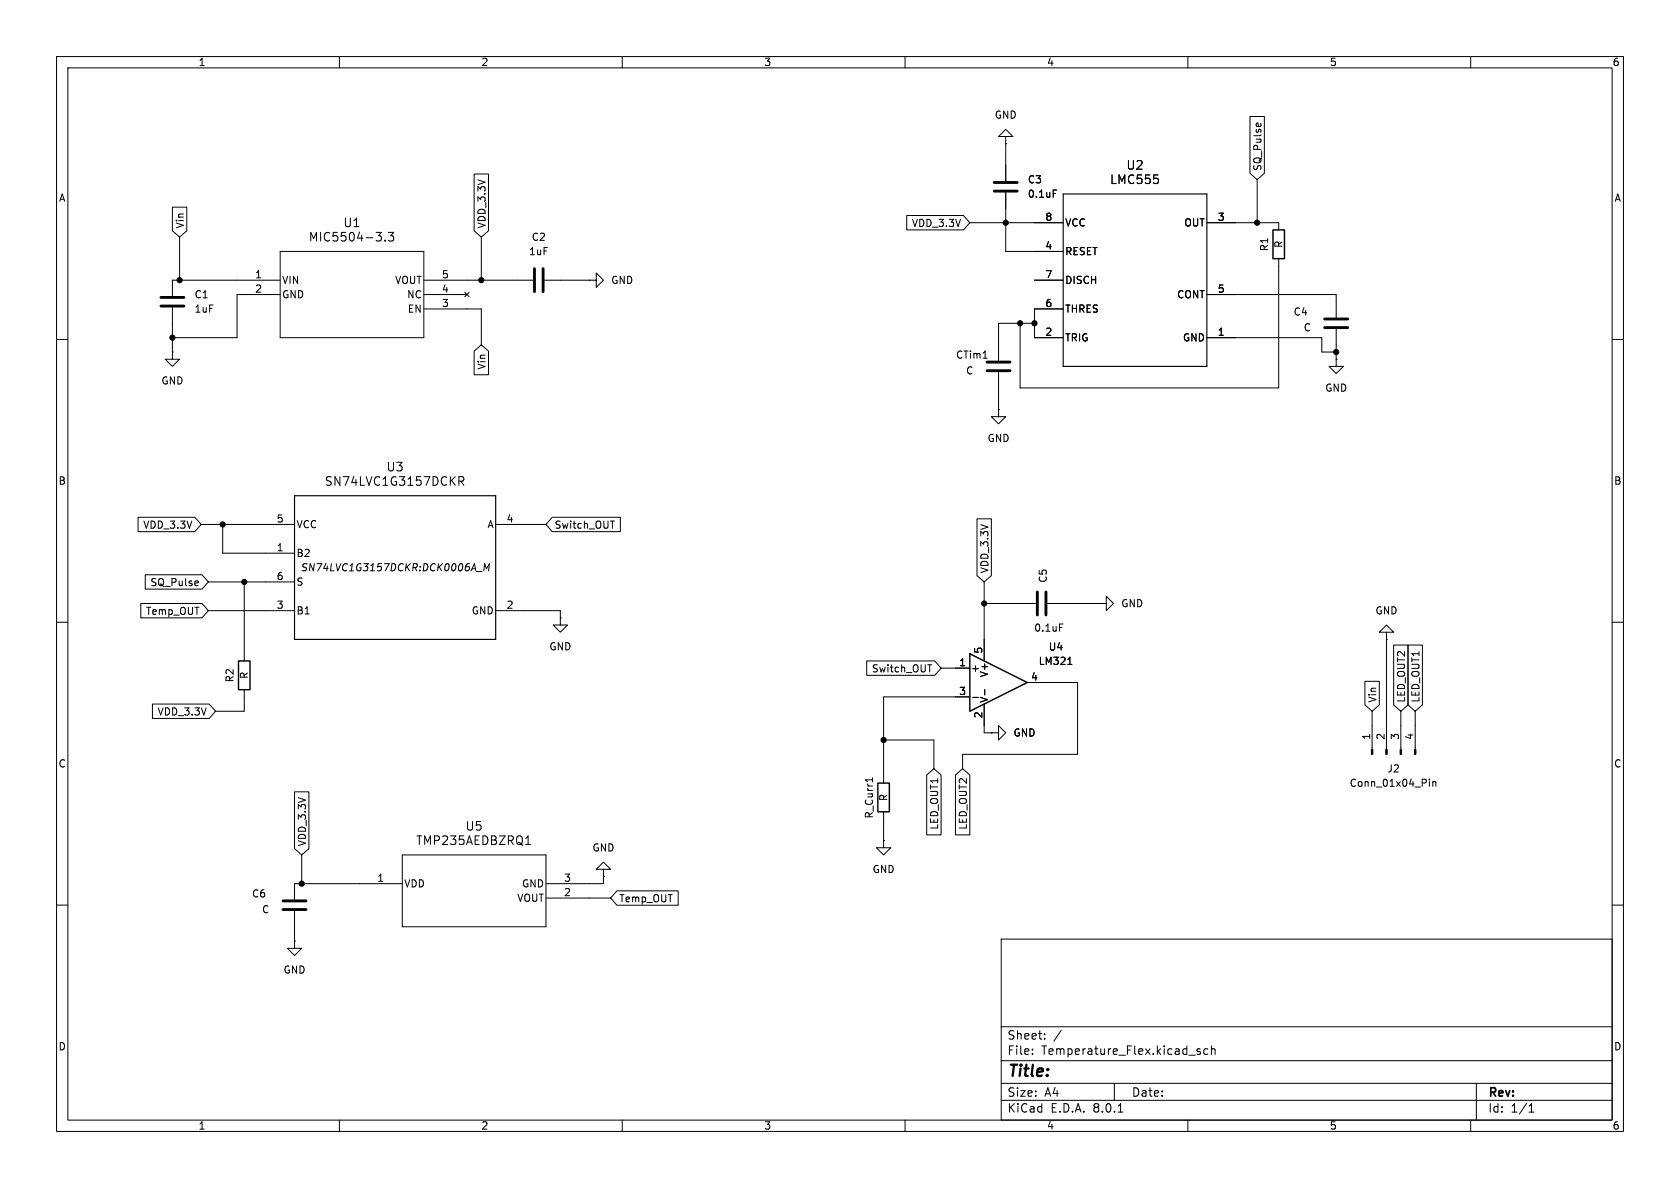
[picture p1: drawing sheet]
<svg xmlns="http://www.w3.org/2000/svg" width="297mm" height="210mm" viewBox="0 0 297 210" stroke-linecap="round" stroke-linejoin="round" font-family="sans-serif">
<g fill="none" stroke="#000" stroke-width=".18">
<path d="M10 10h277v190h-277zM12 12h273v186h-273zM60 10v2M110 10v2M160 10v2M210 10v2M260 10v2M30.5 36.6h2.5v4.2l-1.3 1.1-1.2-1.1zM83.8 30.8h2.6v10l-1.3 1.1-1.3-1.1zM160.3 38.1h10l1.1 1.3-1.1 1.2h-10zM171.4 39.4h16.6M177.8 24.1h1.3l-1.3-1.2-1.3 1.2h1.3v1.3"/>
<path d="M177.8 25.4h.1M177.8 25.4v6.6M177.8 34v10.5h10.2M186.2 33.6h.6M213.4 39.4h12.7v1.2M221 20.6h2.5v10l-1.3 1.2-1.2-1.2zM222.1 21.8h.3l.1 .6M222.2 31.8v7.6M10 60h2M30.5 54.4v7.8M31.7 41.9v7.6M49.5 49.5h-19v2.8"/>
<path d="M49.5 52.1h-7.6v7.6h-11.4M49.5 44.5h25.4v15.2h-25.4zM68.1 42.5v.1M68.7 41.1h.9l-.5 .6 .4 .1v.7l-.2 .1h-.4l-.2-.1M74.9 49.5h19.3M74.9 52.1h7.6M74.9 54.6h10.2v6.4M82.2 51.7l.7 .8M82.9 51.7l-.7 .8M85.1 41.9v7.6M96.3 49.5h7.8M104.1 49.5h1.3v-1.2l1.3 1.2-1.3 1.3v-1.3"/>
<path d="M104.1 49.5h.1M182.9 49.5h5.1M182.9 57.2h-6.4v6.6M188 54.6h-5.1v5.1h5.1M213.4 52.1h22.8v4M213.4 59.7h20.3v2.5h2.5M226.1 45.7v22.9h-45.8v-11.4M236.2 58.2v5.3M285 60h2M30.5 62.2v1.3h1.2l-1.2 1.3-1.3-1.3h1.3M30.5 62.2h.1M83.8 62.1l1.3-1.1 1.3 1.1v4.1h-2.6z"/>
<path d="M173.8 63.3h.7M176.5 72.4v1.3h1.3l-1.3 1.2-1.2-1.2h1.2M176.5 72.4h.1M176.5 65.8v6.6M236.2 63.5v1.3h1.3l-1.3 1.2-1.3-1.2h1.3M236.2 63.5h.1M24.4 91.4h10l1.2 1.3-1.2 1.3h-10zM35.6 92.7h16.5M39.4 92.7v5.1h12.7M81.1 85.1l.8-.1 .1-.2-.1-.4-.2-.1h-.6v1.5M81.5 85.1l.5 .7M87.6 92.7h8.9"/>
<path d="M97.6 91.4h12.1v2.6h-12.1l-1.1-1.3zM107.9 92.1h.7M172.7 91.7h2.6v10.1l-1.3 1.1-1.3-1.1zM10 110h2M24.9 106.7h10.8l1.1 1.3-1.1 1.2h-10.8zM25.7 101.6h10l1.1 1.3-1.1 1.2h-10zM35 102.8l.1 .2-.6 .1M36.8 108h15.3M36.8 102.9h15.3M43.2 102.9v13.9M84.2 101h1M85.5 100.9l.2-1.3 .3 .9 .5-.9-.1 1.3"/>
<path d="M87.6 108h11.5v1.2M99.1 109.2v1.3h1.2l-1.2 1.3-1.3-1.3h1.3M99.1 109.2h.1M153.2 116.8h12.1l1.1 1.3-1.1 1.3h-12.1zM164 117.5h.7M166.4 118.1h5M174 106.7h9.1M174 102.9v13.9M185.2 106.7h9.1M187.3 110.3h.6M188.8 117.5h.7M194.3 106.7h1.3v-1.3l1.2 1.3-1.2 1.3v-1.3"/>
<path d="M194.3 106.7h.1M245.1 111.8h1.3l-1.3-1.3-1.3 1.3h1.3v1.2M245.1 113h.1M245.1 113v19.5M246.4 114h2.5v10.6l-1.3 1.1-1.2-1.1zM248.9 114h2.6v10.6l-1.3 1.1-1.3-1.1zM285 110h2M26.9 124.5h10.1l1.1 1.2-1.1 1.3h-10.1zM43.2 121.9v3.8h-5.1M52.1 140h2.5v10l-1.3 1.1-1.2-1.1zM154.2 137.5v.7M156.2 130.8h8.9v5.1"/>
<path d="M163.8 137l1.3-1.1 1.3 1.1v10.6h-2.6zM168.9 137l1.3-1.1 1.3 1.1v10.6h-2.6zM171.4 123.2h-15.2v15.2M172 123.3h.9M174 124.5v5h1.3M174.1 121.9v.9M175.3 129.5h1.2v-1.2l1.3 1.2-1.3 1.3v-1.3M175.3 129.5h.1M181.6 120.7h8.9v12.7h-20.3v2.5M241.3 120.4h2.5v4.2l-1.2 1.1-1.3-1.1zM242.6 125.7v6.8M247.6 125.7v6.8"/>
<path d="M250.2 125.7v6.8M252.7 137.7v.2M252.7 138.2v.8M253.3 138.2v.8M253.3 138.3l.2-.1h.3v.8M10 160h2M53.3 151.1v5.1M71.1 156.2h-19v2.8M71.1 151.1h25.4v12.7h-25.4zM92.9 149.3h.9M93.2 148l.2-.2v1.5M96.5 158.8h11.4"/>
<path d="M106.7 153.7h1.2l-1.2-1.3-1.3 1.3h1.3v1.2M106.7 154.9h.1M106.7 154.9v1.3h-10.2M109.1 157.5h10.8v2.5h-10.8l-1.2-1.2zM156.2 148.6v1.3h1.3l-1.3 1.2-1.3-1.2h1.3M156.2 148.6h.1M156.2 143.5v5.1M285 160h2M52.1 166.4v1.2h1.2l-1.2 1.3-1.3-1.3h1.3M52.1 166.4h.1M52.1 161v5.4M177 166h108v32h-108z"/>
<path d="M60 198v2M110 198v2M160 198v2M177 194.5h108M177 191.5h108M177 187.5h108M177 181.5h108M182.5 186.3v.1M182.5 185.5v.1M184.7 183.6v.1M184.7 182.8v.1M187.6 182.1l-1.3 2"/>
<path d="M197 191.5v3M197.7 196.6h.8M210 198v2M211.6 185.7l.6 .4-.2 .3-.4-.1M212.2 185.5l-.4-.1-.2 .2M213.5 185.5l-.4-.1-.3 .3v.4l.2 .2h.5M214.2 185.5l.2-.1 .3 .1 .1 .9M214.2 184.9v1.5M260 198v2M261 191.5v6.5M270.3 196.6h.9M270.3 195.5l.4-.4v1.5"/>
</g>
<path d="M188 34.3h25.4v30.5h-25.4zM52.1 87.6h35.5v25.4h-35.5z" fill="none" stroke="#000" stroke-width=".2"/>
<g fill="none" stroke="#000" stroke-width=".51">
<path d="M175.8 32.3h4M175.8 33.8h4M28.4 54.1h4.1M28.4 52.6h4.1M94.5 47.5v4.1M96 47.5v4.1M234.2 56.4h4.1M234.2 57.9h4.1M174.5 64h4.1M174.5 65.5h4.1M183.4 104.6v4.1M184.9 104.6v4.1"/>
<path d="M50 159.3h4.1M50 160.8h4.1"/>
</g>
<path d="M225 40.6h2.1v5.1h-2.1zM42.2 116.8h2v5.1h-2zM171.4 115.6l10.2 5.1-10.2 5zM155.2 138.4h2v5.1h-2z" fill="none" stroke="#000" stroke-width=".25"/>
<g fill="#000" stroke="#000" stroke-width=".18">
<path d="M242.4 132.5h.3v.9h-.3zM245 132.5h.2v.9h-.2zM247.5 132.5h.3v.9h-.3zM250.1 132.5h.2v.9h-.2z"/>
<circle cx="177.8" cy="39.4" r=".46"/>
<circle cx="222.2" cy="39.4" r=".46"/>
<circle cx="30.5" cy="59.7" r=".46"/>
<circle cx="31.7" cy="49.5" r=".46"/>
<circle cx="85.1" cy="49.5" r=".46"/>
<circle cx="180.3" cy="57.2" r=".46"/>
<circle cx="182.9" cy="57.2" r=".46"/>
<circle cx="236.2" cy="62.2" r=".46"/>
<circle cx="39.4" cy="92.7" r=".46"/>
<circle cx="43.2" cy="102.9" r=".46"/>
<circle cx="174" cy="106.7" r=".46"/>
<circle cx="156.2" cy="130.8" r=".46"/>
<circle cx="53.3" cy="156.2" r=".46"/>
</g>
<text font-size="2.8" x="178" y="190.9">Title:</text>
<g font-size="2.1">
<text x="196.2" y="32.7">LMC555</text>
<text x="199.1" y="30.2">U2</text>
<text x="60.6" y="40.4">U1</text>
<text x="54.5" y="42.9">MIC5504-3.3</text>
<text x="68.2" y="83.5">U3</text>
<text x="57.3" y="86.1">SN74LVC1G3157DCKR</text>
<text x="73.5" y="149.6">TMP235AEDBZRQ1</text>
<text x="82.2" y="147">U5</text>
<text x="178" y="184">Sheet:</text>
<text x="178" y="186.7">File:</text>
<text x="184.1" y="186.7">Temperature_Flex.kicad_sch</text>
<text x="178" y="196.9">KiCad</text>
<text x="178" y="194.1">Size:</text>
<text x="184.7" y="194.1">A4</text>
<text x="185.7" y="196.9">E.D.A.</text>
<text x="193.3" y="196.9">8.0.1</text>
<text x="200" y="194.1">Date:</text>
<text x="263" y="194.3">Rev:</text>
<text x="263" y="196.9">Id:</text>
<text x="267.1" y="196.9">1/1</text>
</g>
<g font-size="1.8">
<text x="35" y="11.9">1</text>
<text x="85" y="11.9">2</text>
<text x="135" y="11.9">3</text>
<text x="185" y="11.9">4</text>
<text x="235" y="11.9">5</text>
<text x="285" y="11.9">6</text>
<text x="175.8" y="21.2">GND</text>
<text x="10.3" y="35.9">A</text>
<text x="181.6" y="32.6">C3</text>
<text x="181.6" y="35.2">0.1uF</text>
<text x="223.2" y="30.3" transform="rotate(-90 223.2 30.3)">SQ_Pulse</text>
<text x="285.3" y="35.9">A</text>
<text x="32.7" y="40.5" transform="rotate(-90 32.7 40.5)">Vin</text>
<text x="86" y="40.5" transform="rotate(-90 86 40.5)">VDD_3.3V</text>
<text x="161.1" y="40.3">VDD_3.3V</text>
<text x="184.7" y="39.1">8</text>
<text x="188.2" y="40.2">VCC</text>
<text x="209.3" y="40.2">OUT</text>
<text x="215.2" y="39.1">3</text>
<text x="93.4" y="45.3">1uF</text>
<text x="93.9" y="42.8">C2</text>
<text x="184.7" y="44.2">4</text>
<text x="188.2" y="45.3">RESET</text>
<text x="224.4" y="44.5" transform="rotate(-90 224.4 44.5)">R1</text>
<text x="226.9" y="43.9" transform="rotate(-90 226.9 43.9)">R</text>
<text x="34.3" y="52.9">C1</text>
<text x="45" y="49.3">1</text>
<text x="45" y="51.8">2</text>
<text x="49.8" y="50.4">VIN</text>
<text x="49.8" y="52.9">GND</text>
<text x="69.8" y="50.4">VOUT</text>
<text x="71.9" y="52.9">NC</text>
<text x="78" y="51.8">4</text>
<text x="78" y="49.3">5</text>
<text x="108" y="50.4">GND</text>
<text x="184.7" y="49.3">7</text>
<text x="188.2" y="50.4">DISCH</text>
<text x="208" y="52.9">CONT</text>
<text x="215.2" y="51.8">5</text>
<text x="34.3" y="55.5">1uF</text>
<text x="72" y="55.5">EN</text>
<text x="78" y="54.4">3</text>
<text x="184.7" y="59.4">2</text>
<text x="184.7" y="54.4">6</text>
<text x="188.2" y="55.5">THRES</text>
<text x="215.2" y="59.4">1</text>
<text x="228.6" y="56">C4</text>
<text x="230.4" y="58.8">C</text>
<text x="86" y="65.4" transform="rotate(-90 86 65.4)">Vin</text>
<text x="168.9" y="63.6">CTim1</text>
<text x="188.2" y="60.6">TRIG</text>
<text x="209" y="60.6">GND</text>
<text x="28.4" y="68.2">GND</text>
<text x="170.7" y="66.4">C</text>
<text x="234.2" y="69.4">GND</text>
<text x="174.5" y="78.3">GND</text>
<text x="10.3" y="85.9">B</text>
<text x="285.3" y="85.9">B</text>
<text x="25.2" y="93.7">VDD_3.3V</text>
<text x="48.8" y="92.5">5</text>
<text x="52.3" y="93.6">VCC</text>
<text x="86.1" y="93.6">A</text>
<text x="89.5" y="92.5">4</text>
<text x="97.9" y="93.7">Switch_OUT</text>
<text x="48.8" y="97.5">1</text>
<text x="52.3" y="98.7">B2</text>
<text x="53.1" y="101.2">SN74LVC1G3157DCKR:DCK0006A_M</text>
<text x="174.9" y="101.4" transform="rotate(-90 174.9 101.4)">VDD_3.3V</text>
<text x="26.5" y="103.8">SQ_Pulse</text>
<text x="48.8" y="107.7">3</text>
<text x="48.8" y="102.6">6</text>
<text x="52.3" y="103.7">S</text>
<text x="89.5" y="107.7">2</text>
<text x="185.3" y="103.1" transform="rotate(-90 185.3 103.1)">C5</text>
<text x="198.1" y="107.5">GND</text>
<text x="25.7" y="108.9">Temp_OUT</text>
<text x="52.3" y="108.8">B1</text>
<text x="83.3" y="108.8">GND</text>
<text x="182.7" y="111.9">0.1uF</text>
<text x="243.1" y="108.8">GND</text>
<text x="97" y="115.2">GND</text>
<text x="154" y="119.1">Switch_OUT</text>
<text x="169.5" y="117.9">1</text>
<text x="171.6" y="119">+</text>
<text x="173.7" y="115.6" transform="rotate(-90 173.7 115.6)">5</text>
<text x="174.9" y="119.8" transform="rotate(-90 174.9 119.8)">V+</text>
<text x="183.5" y="117.7">LM321</text>
<text x="185.3" y="115.2">U4</text>
<text x="41.5" y="120.7" transform="rotate(-90 41.5 120.7)">R2</text>
<text x="44" y="120.1" transform="rotate(-90 44 120.1)">R</text>
<text x="169.5" y="122.9">3</text>
<text x="174.9" y="124.3" transform="rotate(-90 174.9 124.3)">V-</text>
<text x="182.2" y="120.4">4</text>
<text x="243.5" y="124.3" transform="rotate(-90 243.5 124.3)">Vin</text>
<text x="248.6" y="124.3" transform="rotate(-90 248.6 124.3)">LED_OUT2</text>
<text x="251.1" y="124.3" transform="rotate(-90 251.1 124.3)">LED_OUT1</text>
<text x="27.8" y="126.7">VDD_3.3V</text>
<text x="173.7" y="127.1" transform="rotate(-90 173.7 127.1)">2</text>
<text x="179.1" y="130.4">GND</text>
<text x="242.3" y="130.9" transform="rotate(-90 242.3 130.9)">1</text>
<text x="244.9" y="130.9" transform="rotate(-90 244.9 130.9)">2</text>
<text x="247.4" y="130.9" transform="rotate(-90 247.4 130.9)">3</text>
<text x="249.9" y="130.9" transform="rotate(-90 249.9 130.9)">4</text>
<text x="10.3" y="135.9">C</text>
<text x="245.2" y="136.8">J2</text>
<text x="285.3" y="135.9">C</text>
<text x="157.1" y="141.7" transform="rotate(-90 157.1 141.7)">R</text>
<text x="238.5" y="139.3">Conn_01x04_Pin</text>
<text x="54.3" y="149.7" transform="rotate(-90 54.3 149.7)">VDD_3.3V</text>
<text x="154.5" y="144.8" transform="rotate(-90 154.5 144.8)">R_Curr1</text>
<text x="166.1" y="146.8" transform="rotate(-90 166.1 146.8)">LED_OUT1</text>
<text x="171.1" y="146.8" transform="rotate(-90 171.1 146.8)">LED_OUT2</text>
<text x="66.6" y="156">1</text>
<text x="99.6" y="156">3</text>
<text x="104.6" y="150.7">GND</text>
<text x="154.2" y="154.5">GND</text>
<text x="44.5" y="158.9">C6</text>
<text x="46.2" y="161.6">C</text>
<text x="71.4" y="157.1">VDD</text>
<text x="91.3" y="159.6">VOUT</text>
<text x="92.2" y="157.1">GND</text>
<text x="99.6" y="158.5">2</text>
<text x="109.4" y="159.7">Temp_OUT</text>
<text x="50" y="172.3">GND</text>
<text x="10.3" y="185.9">D</text>
<text x="285.3" y="185.9">D</text>
<text x="35" y="199.9">1</text>
<text x="85" y="199.9">2</text>
<text x="135" y="199.9">3</text>
<text x="185" y="199.9">4</text>
<text x="235" y="199.9">5</text>
<text x="285" y="199.9">6</text>
</g>
</svg>
